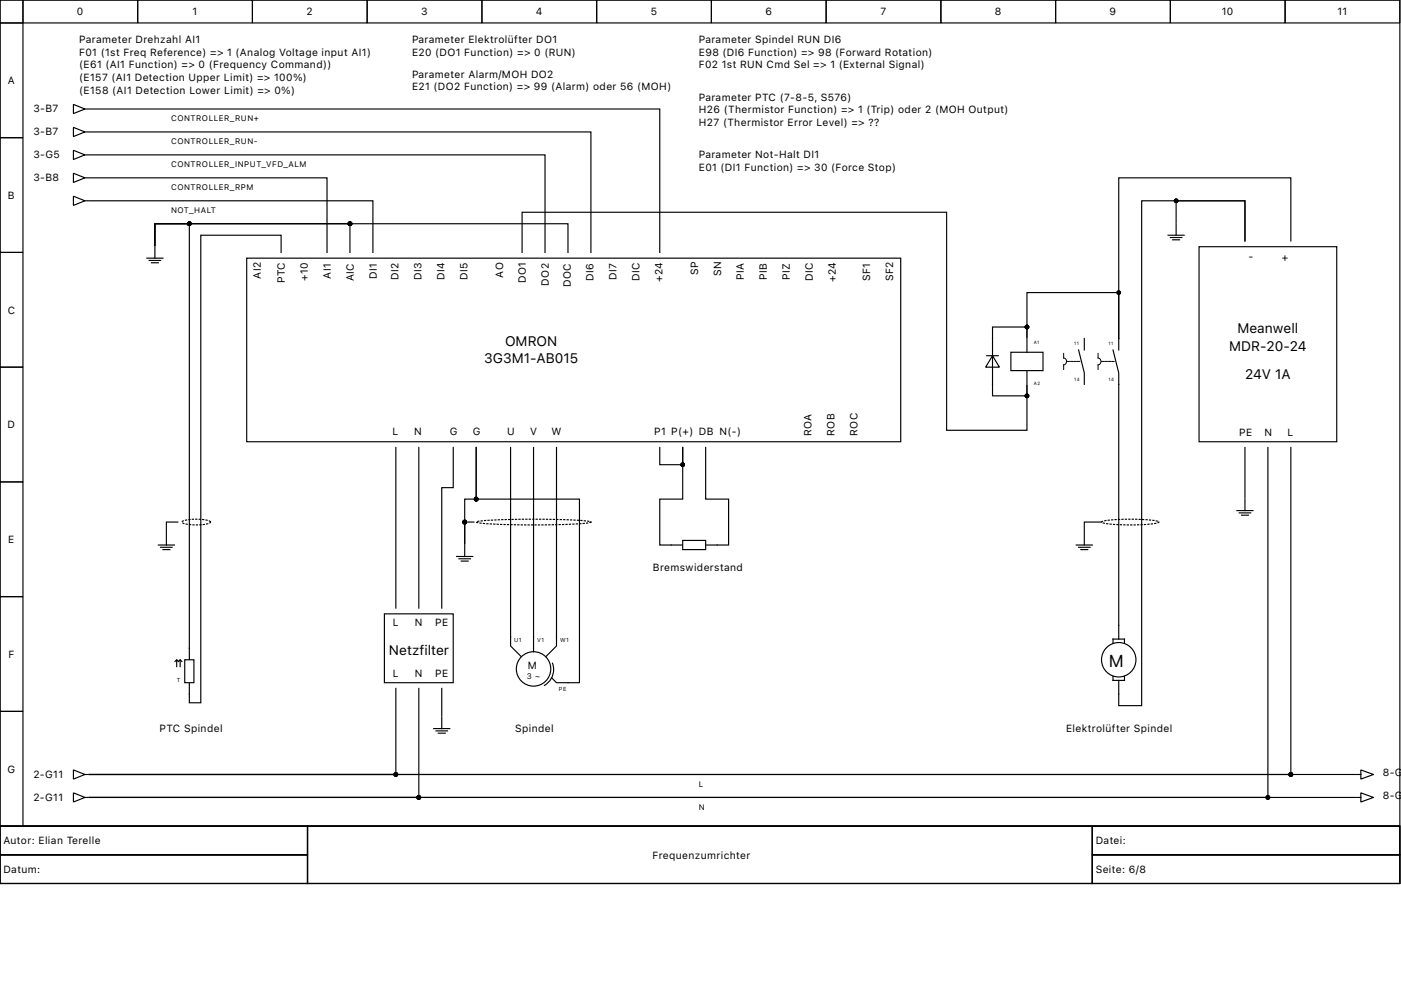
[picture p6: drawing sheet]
<svg xmlns="http://www.w3.org/2000/svg" width="297mm" height="210mm" viewBox="0 0 297 210" stroke-linecap="round" stroke-linejoin="round" font-family="sans-serif">
<g fill="none" stroke="#000" stroke-width=".24">
<path d="M0 0h296.8v175.2h-296.8zM0 0h4.9v4.9h-4.9zM4.9 0h24.3v4.9h-24.3zM29.2 0h24.3v4.9h-24.3zM53.5 0h24.3v4.9h-24.3zM77.8 0h24.4v4.9h-24.4zM102.2 0h24.3v4.9h-24.3zM126.5 0h24.3v4.9h-24.3zM150.8 0h24.4v4.9h-24.4zM175.2 0h24.3v4.9h-24.3zM199.5 0h24.3v4.9h-24.3zM223.8 0h24.3v4.9h-24.3z"/>
<path d="M248.1 0h24.4v4.9h-24.4zM272.5 0h24.3v4.9h-24.3zM0 4.9h4.9v24.3h-4.9zM0 29.2h4.9v24.3h-4.9zM0 53.5h4.9v24.3h-4.9zM0 77.8h4.9v24.4h-4.9zM0 102.2h4.9v24.3h-4.9zM0 126.5h4.9v24.3h-4.9zM40.1 137.5v9.7M108.3 135v2l2.1 2.2M113.1 135v3.2M118 135v2l-2.2 2.2"/>
<path d="M0 150.8h4.9v24.4h-4.9zM37.1 140.2l.4-.3 .3 .3 .4-.3 .4 .3M37.5 140v1.3M38.2 140v1.3M117 143.8l1 .9h2.4M117.1 140.6a3.9 3.9 0 0 1-1.7 4.7M0 175.2h296.8v12.1h-296.8zM0 175.2h65.2v6h-65.2zM65.2 175.2h166.4v12.1h-166.4zM231.6 175.2h65.2v6h-65.2zM0 181.2h65.2v6.1h-65.2zM231.6 181.2h65.2v6.1h-65.2z"/>
<circle cx="113.1" cy="141.8" r="3.6"/>
</g>
<path d="M39.2 139.9h1.9v4.8h-1.9z" fill-rule="evenodd" fill="#fff" stroke="#000" stroke-width=".24"/>
<path d="M52.3 54.7h138.7v39h-138.7zM142.3 115.6h9.7M15.6 163.2l2.4 1-2.4 1zM18 164.2h.7" fill="none" stroke="#000" stroke-width=".24"/>
<path d="M144.7 114.6h4.9v1.9h-4.9z" fill-rule="evenodd" fill="#fff" stroke="#000" stroke-width=".24"/>
<g fill="none" stroke="#000" stroke-width=".24">
<path d="M15.6 31.9l2.4 .9-2.4 1zM15.6 27l2.4 1-2.4 .9zM15.6 36.7l2.4 1-2.4 1zM15.6 22.1l2.4 1-2.4 1zM18 32.8h.7M18 28h.7M18 37.7h.7M18 23.1h.7M15.6 41.6l2.4 1-2.4 .9zM18 42.6h.7M31.1 54.7h3.4M31.6 55.2h2.5"/>
<path d="M32.1 55.7h1.5M32.8 52.3v2.4M247.7 49.9h3.4M248.1 50.4h2.5M248.6 50.8h1.5M249.4 47.4v2.5M214.3 74.7h6.8v3.9h-6.8zM217.7 71.8v2.9M217.7 78.6v2.9M228.7 74.2l1.2 4.9v2.4M229.9 71.8v2.4M236 74.2l1.2 4.9v2.4"/>
<path d="M237.2 71.8v2.4M81.5 130.2h14.6v14.5h-14.6zM236 136.4v-.9h2.4v.9M237.2 132.6v2.9M236 143.4v.9h2.4v-.9M237.2 144.3v2.9M15.6 168.1l2.4 1-2.4 .9zM18 169.1h.7M287.8 164.2h.7M287.8 169.1h.7M288.5 163.2l2.7 1-2.7 1zM288.5 168.1l2.7 1-2.7 .9z"/>
<circle cx="237.2" cy="139.9" r="3.6"/>
</g>
<path d="M38.7 110.5a9.9 9.9 0 0 1 5.8 0l.1 .2a4.3 4.3 0 0 1-3 .6l-1.5-.1a1.88 1.88 0 0 1-1.5-.5zM101 110.7a49.3 49.3 0 0 1 10.3-.6h5.3a43.2 43.2 0 0 1 8.7 .6 49.3 49.3 0 0 1-10.4 .6h-5.3a43.2 43.2 0 0 1-8.6-.6zM233.5 110.7a15.7 15.7 0 0 1 6.1-.6 15.7 15.7 0 0 1 6.1 .6 15.7 15.7 0 0 1-6.1 .6 15.7 15.7 0 0 1-6.1-.6z" fill="none" stroke="#000" stroke-width=".24" stroke-dasharray=".2 .5"/>
<path d="M225.5 74.9v1a.74 .74 0 0 1 .6 .7 .74 .74 0 0 1-.6 .8v.9M232.8 74.9v1a.74 .74 0 0 1 .6 .7 .74 .74 0 0 1-.6 .8v.9" fill="none" stroke="#000" stroke-width=".21"/>
<path d="M226.2 76.6h3M233.5 76.6h3" fill="none" stroke="#000" stroke-width=".21" stroke-dasharray=".5 .2"/>
<path d="M210.4 75.4l1.5 2.4h-2.9z" fill="#fff" stroke="#000" stroke-width=".24"/>
<g fill="none" stroke="#000" stroke-width=".24">
<path d="M19 28h106.3v25.5M19 32.8h96.6v20.7M19 37.7h50.3v15.8M19 23.1h120.9v30.4M19 42.6h60.1v10.9M32.8 52.1v-4.7h87.6v6.1M32.8 52.1v-4.7h41.4v6.1M32.8 52.1v-4.7h7.3v90.1M59.6 53.5v-3.6h-17v99.1h-2.5v-1.8M249.4 47.2v-4.6h14.6v8.5v-8.5h-21.9v107h-4.9v-2.4M254.2 52.3h29.2v41.4h-29.2zM273.7 51.1v-13.4h-36.5v34.1v-9.8h-19.5v9.5v-2.2h-7.3v14.6h7.3v-2.2v9.5h-17v-46.2h-90v8.5"/>
<path d="M209.2 75.4h2.4M83.9 94.9v34M88.8 94.9v34M96.1 94.9v8.5h-2.4v25.5M108.3 94.9v40.1M113.1 94.9v40.1M118 94.9v40.1M139.9 94.9v3.6h4.8v-3.6v10.9h-4.8v9.8h2.4M149.6 94.9v10.9h4.9v9.8h-2.5M237.2 81.5v51.1M264 94.9v10.7M268.8 94.9v74.2h-249.8"/>
<path d="M273.7 94.9v69.3h-254.7M33.6 115.6h3.4M34.1 116h2.4M34.5 116.5h1.5M35.3 113.1v2.5M37.7 110.7h-2.4v2.2M96.8 118h3.4M97.3 118.5h2.4M97.8 119h1.5M98.5 115.6v2.4M100.5 110.7h-2v4.6v-9.5h2.5v-10.9v10.9h21.9v38.9h-2.5M228.2 115.6h3.4"/>
<path d="M228.7 116h2.4M229.2 116.5h1.4M229.9 113.1v2.5M233.5 110.7h-3.6v2.2M262.3 108.3h3.4M262.7 108.7h2.5M263.2 109.2h1.5M264 105.8v2.5M83.9 146v18.2h-64.9M88.8 146v23.1h-69.8M92 154.5h3.4M92.4 155h2.5"/>
<path d="M92.9 155.5h1.5M93.7 152v2.5M93.7 146v5.8M19 164.2h268.6M19 169.1h268.6"/>
</g>
<g fill="#000" stroke="#000" stroke-width=".24">
<circle cx="40.1" cy="47.4" r=".36"/>
<circle cx="74.2" cy="47.4" r=".36"/>
<circle cx="249.4" cy="42.6" r=".36"/>
<circle cx="217.7" cy="69.3" r=".36"/>
<circle cx="237.2" cy="62" r=".36"/>
<circle cx="144.7" cy="98.5" r=".36"/>
<circle cx="217.7" cy="83.9" r=".36"/>
<circle cx="98.5" cy="110.7" r=".36"/>
<circle cx="101" cy="105.8" r=".36"/>
<circle cx="83.9" cy="164.2" r=".36"/>
<circle cx="88.8" cy="169.1" r=".36"/>
<circle cx="268.8" cy="169.1" r=".36"/>
<circle cx="273.7" cy="164.2" r=".36"/>
</g>
<text font-size="3.6" x="235.1" y="141.3">M</text>
<g font-size="2.9">
<text x="262.4" y="70.7">Meanwell</text>
<text x="102.7" y="77">3G3M1-AB015</text>
<text x="107.1" y="73.4">OMRON</text>
<text x="260.6" y="74.3">MDR-20-24</text>
<text x="264" y="80.4">24V 1A</text>
<text x="82.5" y="138.8">Netzfilter</text>
</g>
<g font-size="2.2">
<text x="16.3" y="3.3">0</text>
<text x="40.8" y="3.3">1</text>
<text x="65" y="3.3">2</text>
<text x="89.3" y="3.3">3</text>
<text x="113.6" y="3.3">4</text>
<text x="138" y="3.3">5</text>
<text x="162.3" y="3.3">6</text>
<text x="186.7" y="3.3">7</text>
<text x="210.9" y="3.3">8</text>
<text x="235.3" y="3.3">9</text>
<text x="259" y="3.3">10</text>
<text x="283.6" y="3.3">11</text>
<text x="16.8" y="9.2">Parameter Drehzahl AI1</text>
<text x="16.8" y="11.8">F01 (1st Freq Reference) =&gt; 1 (Analog Voltage input AI1)</text>
<text x="87.4" y="9.2">Parameter Elektrolüfter DO1</text>
<text x="87.4" y="11.8">E20 (DO1 Function) =&gt; 0 (RUN)</text>
<text x="148.2" y="9.2">Parameter Spindel RUN DI6</text>
<text x="148.2" y="11.8">E98 (DI6 Function) =&gt; 98 (Forward Rotation)</text>
<text x="1.7" y="17.9">A</text>
<text x="16.8" y="14.5">(E61 (AI1 Function) =&gt; 0 (Frequency Command))</text>
<text x="16.8" y="17.2">(E157 (AI1 Detection Upper Limit) =&gt; 100%)</text>
<text x="87.4" y="16.5">Parameter Alarm/MOH DO2</text>
<text x="148.2" y="14.5">F02</text>
<text x="153" y="14.5">1st RUN Cmd Sel =&gt; 1 (External Signal)</text>
<text x="7.1" y="23.8">3-B7</text>
<text x="16.8" y="19.9">(E158 (AI1 Detection Lower Limit) =&gt; 0%)</text>
<text x="87.4" y="19.1">E21 (DO2 Function) =&gt; 99 (Alarm) oder 56 (MOH)</text>
<text x="148.2" y="21.3">Parameter PTC (7-8-5, S576)</text>
<text x="7.1" y="28.6">3-B7</text>
<text x="148.2" y="24">H26 (Thermistor Function) =&gt; 1 (Trip) oder 2 (MOH Output)</text>
<text x="148.2" y="26.7">H27 (Thermistor Error Level) =&gt; ??</text>
<text x="7.1" y="33.5">3-G5</text>
<text x="148.2" y="33.5">Parameter Not-Halt DI1</text>
<text x="7.1" y="38.4">3-B8</text>
<text x="148.2" y="36.2">E01 (DI1 Function) =&gt; 30 (Force Stop)</text>
<text x="1.7" y="42.2">B</text>
<text x="55.3" y="59.1" transform="rotate(-90 55.3 59.1)">AI2</text>
<text x="65.3" y="59.6" transform="rotate(-90 65.3 59.6)">+10</text>
<text x="70.2" y="59.1" transform="rotate(-90 70.2 59.1)">AI1</text>
<text x="75" y="59.6" transform="rotate(-90 75 59.6)">AIC</text>
<text x="79.9" y="59.1" transform="rotate(-90 79.9 59.1)">DI1</text>
<text x="84.5" y="59.3" transform="rotate(-90 84.5 59.3)">DI2</text>
<text x="89.4" y="59.3" transform="rotate(-90 89.4 59.3)">DI3</text>
<text x="94.2" y="59.3" transform="rotate(-90 94.2 59.3)">DI4</text>
<text x="99.1" y="59.3" transform="rotate(-90 99.1 59.3)">DI5</text>
<text x="106.6" y="58.9" transform="rotate(-90 106.6 58.9)">AO</text>
<text x="125.9" y="59.6" transform="rotate(-90 125.9 59.6)">DI6</text>
<text x="130.7" y="59.3" transform="rotate(-90 130.7 59.3)">DI7</text>
<text x="135.6" y="59.6" transform="rotate(-90 135.6 59.6)">DIC</text>
<text x="140.5" y="59.8" transform="rotate(-90 140.5 59.8)">+24</text>
<text x="148" y="58.4" transform="rotate(-90 148 58.4)">SP</text>
<text x="152.9" y="58.6" transform="rotate(-90 152.9 58.6)">SN</text>
<text x="157.7" y="59.3" transform="rotate(-90 157.7 59.3)">PIA</text>
<text x="162.6" y="59.3" transform="rotate(-90 162.6 59.3)">PIB</text>
<text x="167.5" y="59.3" transform="rotate(-90 167.5 59.3)">PIZ</text>
<text x="172.3" y="59.6" transform="rotate(-90 172.3 59.6)">DIC</text>
<text x="177.2" y="59.8" transform="rotate(-90 177.2 59.8)">+24</text>
<text x="184.5" y="59.6" transform="rotate(-90 184.5 59.6)">SF1</text>
<text x="189.4" y="59.6" transform="rotate(-90 189.4 59.6)">SF2</text>
<text x="264.7" y="55.1">-</text>
<text x="271.8" y="55.3">+</text>
<text x="60.4" y="60.1" transform="rotate(-90 60.4 60.1)">PTC</text>
<text x="111.5" y="60.1" transform="rotate(-90 111.5 60.1)">DO1</text>
<text x="116.4" y="60.6" transform="rotate(-90 116.4 60.6)">DO2</text>
<text x="121" y="60.8" transform="rotate(-90 121 60.8)">DOC</text>
<text x="1.6" y="66.5">C</text>
<text x="1.6" y="90.8">D</text>
<text x="83.2" y="92.3">L</text>
<text x="87.8" y="92.3">N</text>
<text x="95.4" y="92.3">G</text>
<text x="100.2" y="92.3">G</text>
<text x="107.5" y="92.3">U</text>
<text x="112.4" y="92.3">V</text>
<text x="116.9" y="92.3">W</text>
<text x="138.7" y="92.3">P1 P(+) DB N(-)</text>
<text x="172.1" y="92.4" transform="rotate(-90 172.1 92.4)">ROA</text>
<text x="177" y="92.4" transform="rotate(-90 177 92.4)">ROB</text>
<text x="181.8" y="92.4" transform="rotate(-90 181.8 92.4)">ROC</text>
<text x="262.8" y="92.5">PE</text>
<text x="268.1" y="92.5">N</text>
<text x="273" y="92.5">L</text>
<text x="1.8" y="115.2">E</text>
<text x="138.4" y="121.1">Bremswiderstand</text>
<text x="83.3" y="132.8">L</text>
<text x="88" y="132.8">N</text>
<text x="92.3" y="132.8">PE</text>
<text x="1.8" y="139.5">F</text>
<text x="83.3" y="143.5">L</text>
<text x="88" y="143.5">N</text>
<text x="92.3" y="143.5">PE</text>
<text x="111.9" y="141.9">M</text>
<text x="33.8" y="155.1">PTC Spindel</text>
<text x="109.2" y="155.1">Spindel</text>
<text x="226" y="155.1">Elektrolüfter Spindel</text>
<text x="1.6" y="163.8">G</text>
<text x="7.1" y="164.9">2-G11</text>
<text x="293.2" y="164.5">8-G</text>
<text x="7.1" y="169.7">2-G11</text>
<text x="293.2" y="169.4">8-G</text>
<text x=".7" y="179">Autor: Elian Terelle</text>
<text x="232.3" y="179">Datei:</text>
<text x=".7" y="185.1">Datum:</text>
<text x="138.3" y="182.1">Frequenzumrichter</text>
<text x="232.3" y="185.1">Seite: 6/8</text>
</g>
<g font-size="1.7">
<text x="36.3" y="25.7">CONTROLLER_RUN+</text>
<text x="36.3" y="30.6">CONTROLLER_RUN-</text>
<text x="36.3" y="35.5">CONTROLLER_INPUT_VFD_ALM</text>
<text x="36.3" y="40.3">CONTROLLER_RPM</text>
<text x="36.3" y="45.2">NOT_HALT</text>
<text x="111.7" y="143.9">3 ~</text>
<text x="148.2" y="166.8">L</text>
<text x="148.2" y="171.7">N</text>
</g>
<g font-size="1.2">
<text x="109" y="136.2">U1</text>
<text x="113.9" y="136.2">V1</text>
<text x="118.7" y="136.2">W1</text>
<text x="37.5" y="144.7">T</text>
<text x="118.5" y="146.6">PE</text>
</g>
<g font-size="1">
<text x="219.2" y="72.9">A1</text>
<text x="227.7" y="73.1">11</text>
<text x="235" y="73.1">11</text>
<text x="219.2" y="81.7">A2</text>
<text x="227.7" y="80.9">14</text>
<text x="235" y="80.9">14</text>
</g>
</svg>
